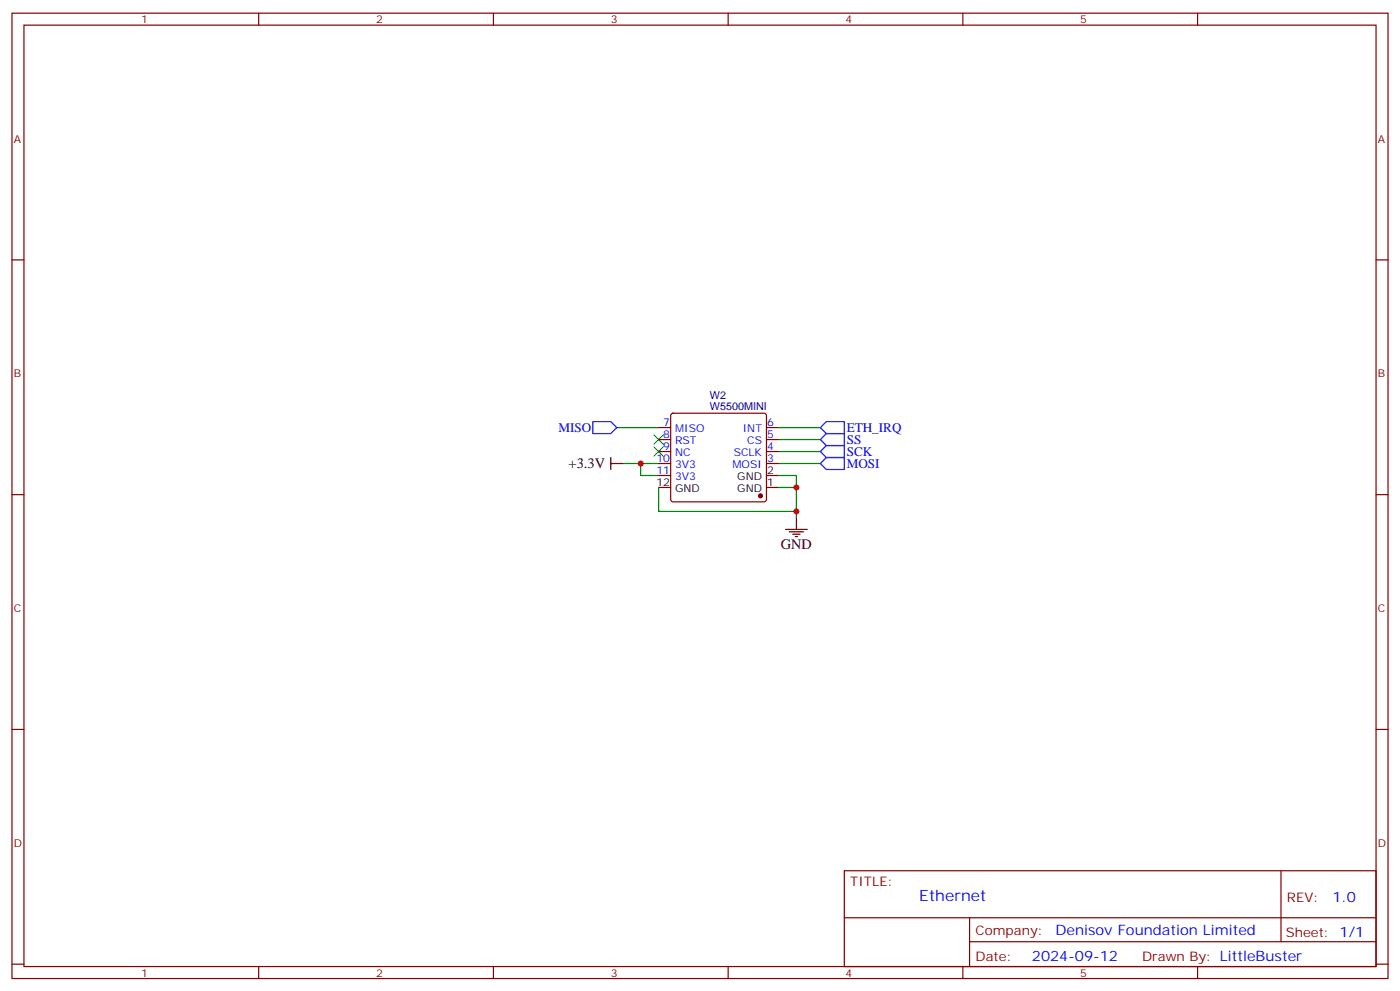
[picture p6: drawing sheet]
<svg xmlns="http://www.w3.org/2000/svg" width="412mm" height="292mm" viewBox="0 0 412 292" stroke-linecap="round" stroke-linejoin="round" font-family="sans-serif">
<g fill="none" stroke="#870000" stroke-width=".35">
<path d="M3.5 3.9h405.4v284.3h-405.4zM7.1 7.4h398.2v277.3h-398.2zM76.2 3.9v3.5M145.3 3.9v3.5M214.5 3.9v3.5M283.6 3.9v3.5M352.8 3.9v3.5M3.5 76.6h3.6M405.3 76.6h3.6M194 136.5h3.6M194 133h3.6M194 129.5h3.6"/>
<path d="M194 125.9h3.6M197.8 121.9l.5-.2h26.8l.5 .2 .2 .5v24.7l-.3 .5-.4 .2h-26.8l-.5-.2-.2-.5v-24.7zM225.8 136.5h3.5M225.8 133h3.5M225.8 129.5h3.5M225.8 125.9h3.5M3.5 145.7h3.6M194 140.1h3.6M405.3 145.7h3.6M3.5 214.8h3.6M405.3 214.8h3.6M248.7 256.5h156.6v28.2h-156.6z"/>
<path d="M377.3 256.5v20.9M248.7 270.3h156.5M285.6 277.4h119.6M285.6 270.3v14.1M3.5 284h3.6M76.2 284.7v3.5M145.3 284.7v3.5M214.5 284.7v3.5M283.6 284.7v3.5M352.8 284.7v3.5M405.3 284h3.6"/>
</g>
<path d="M181.7 125.9h12.3M183.4 136.5h10.6M188.7 136.5v3.6h5.3M229.3 136.5h12.4M229.3 129.5h12.4M229.3 125.9h12.4M229.3 133h12.4M194 143.6v7h40.6M229.3 140.1h5.3v12.3M229.3 143.6h5.3" fill="none" stroke="#008700" stroke-width=".35"/>
<path d="M179.9 136.5h3.5M179.9 134.8v3.5M194 143.6h3.6M225.8 143.6h3.5M225.8 140.1h3.5M231.4 155.9h6.4M232.5 156.6h4.2M233.5 157.3h2.2M234.2 158h.7M234.6 152.4v3.5" fill="none" stroke="#000" stroke-width=".35"/>
<path d="M192.6 128.1l2.8 2.8M192.6 131.6l2.8 2.8M195.4 128.1l-2.8 2.8M195.4 131.6l-2.8 2.8" fill="none" stroke="#3c3" stroke-width=".35"/>
<path d="M174.6 124.2h5.3l1.8 1.7-1.8 1.8h-5.3zM241.7 133l1.7-1.8h5.3v3.6h-5.3zM241.7 136.5l1.7-1.7h5.3v3.5h-5.3zM241.7 129.5l1.7-1.8h5.3v3.5h-5.3zM241.7 125.9l1.7-1.7h5.3v3.5h-5.3z" fill="none" stroke="#00f" stroke-width=".35"/>
<circle cx="224" cy="146.1" r=".53" fill="#870000" stroke="#870000" stroke-width=".35"/>
<g fill="#c00">
<circle cx="234.6" cy="143.6" r=".88"/>
<circle cx="234.6" cy="150.6" r=".88"/>
<circle cx="188.7" cy="136.5" r=".88"/>
</g>
<text font-size="4.6" fill="#00f" x="270.8" y="265.5">Ethernet</text>
<g font-size="4.2">
<text x="167.5" y="138">+3.3V</text>
<text x="230" y="161.6">GND</text>
</g>
<g font-size="4.2" fill="#00f">
<text x="392.5" y="265.7">1.0</text>
<text x="310.9" y="275.3">Denisov Foundation Limited</text>
<text x="304" y="283.1">2024-09-12</text>
</g>
<g font-size="3.9" fill="#00f">
<text x="164.5" y="127.2">MISO</text>
<text x="249.4" y="130.8">SS</text>
<text x="249.4" y="127.2">ETH_IRQ</text>
<text x="249.4" y="137.8">MOSI</text>
<text x="249.4" y="134.3">SCK</text>
</g>
<g font-size="3.9" fill="#800">
<text x="250.5" y="261.1">TITLE:</text>
<text x="379.1" y="265.7">REV:</text>
<text x="287.4" y="275.3">Company:</text>
<text x="378.7" y="275.9">Sheet: 1/1</text>
<text x="287.4" y="282.9">Date:</text>
<text x="336.4" y="283">Drawn By: LittleBuster</text>
</g>
<g font-size="3.2" fill="#800">
<text x="41.6" y="6.9">1</text>
<text x="110.8" y="6.9">2</text>
<text x="179.9" y="6.9">3</text>
<text x="249.1" y="6.9">4</text>
<text x="318.2" y="6.9">5</text>
<text x="4.1" y="42">A</text>
<text x="405.9" y="42">A</text>
<text x="4.1" y="111.1">B</text>
<text x="405.9" y="111.1">B</text>
<text x="4.1" y="180.3">C</text>
<text x="405.9" y="180.3">C</text>
<text x="4.1" y="249.4">D</text>
<text x="405.9" y="249.4">D</text>
<text x="41.6" y="287.7">1</text>
<text x="110.8" y="287.7">2</text>
<text x="179.9" y="287.7">3</text>
<text x="249.1" y="287.7">4</text>
<text x="318.2" y="287.7">5</text>
</g>
<g font-size="3.2" fill="#000080">
<text x="209.1" y="117.5">W2</text>
<text x="209.1" y="120.7">W5500MINI</text>
</g>
<g font-size="3.2" fill="#00f">
<text x="195.4" y="125.6">7</text>
<text x="226" y="125.6">6</text>
<text x="195.4" y="129.1">8</text>
<text x="198.9" y="127.4">MISO</text>
<text x="198.9" y="130.9">RST</text>
<text x="218.8" y="127.4">INT</text>
<text x="220.1" y="130.9">CS</text>
<text x="226" y="129.1">5</text>
<text x="193.3" y="136.2">10</text>
<text x="195.4" y="132.6">9</text>
<text x="198.9" y="134.4">NC</text>
<text x="198.9" y="137.9">3V3</text>
<text x="215.8" y="137.9">MOSI</text>
<text x="216.1" y="134.4">SCLK</text>
<text x="226" y="136.2">3</text>
<text x="226" y="132.6">4</text>
<text x="193.3" y="139.7">11</text>
<text x="198.9" y="141.5">3V3</text>
</g>
<g font-size="3.2">
<text x="193.3" y="143.2">12</text>
<text x="217.2" y="141.5">GND</text>
<text x="226" y="143.2">1</text>
<text x="226" y="139.7">2</text>
<text x="198.9" y="145">GND</text>
<text x="217.2" y="145">GND</text>
</g>
</svg>
